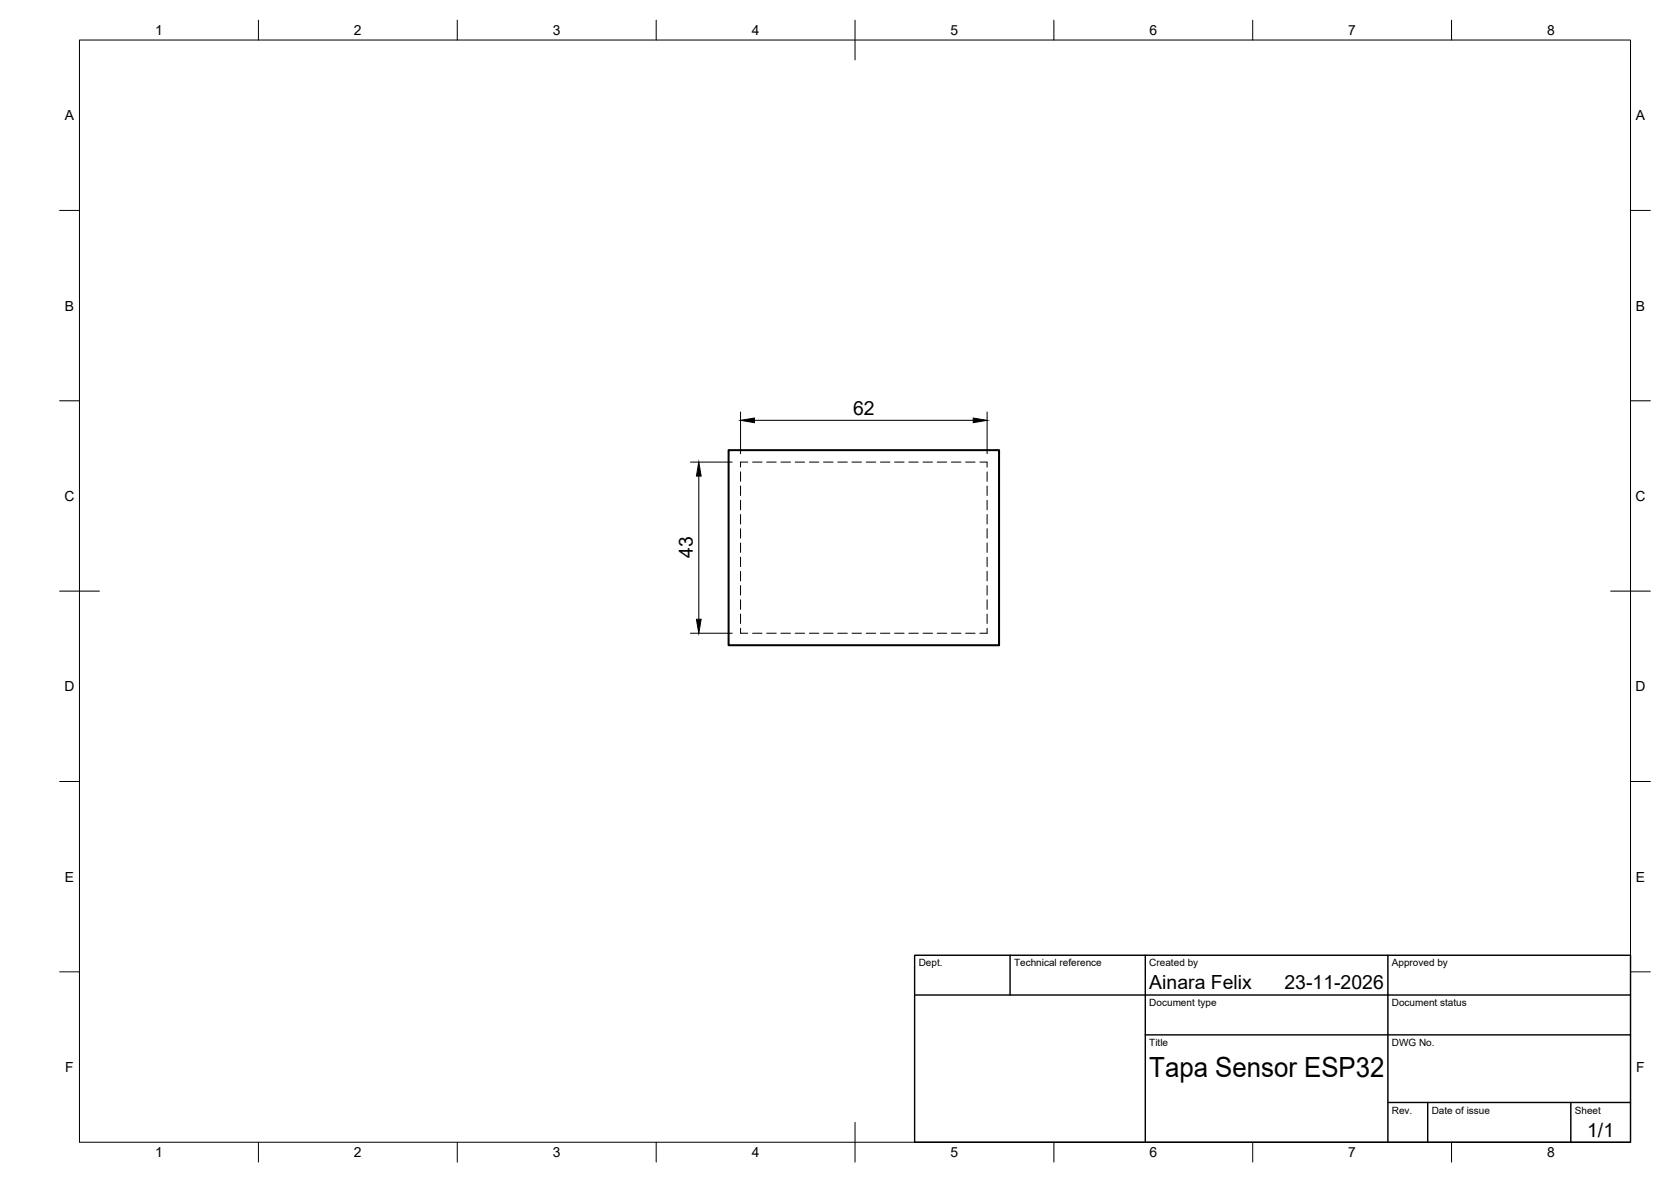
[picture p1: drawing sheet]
<svg xmlns="http://www.w3.org/2000/svg" width="420mm" height="297mm" viewBox="0 0 420 297" stroke-linecap="round" stroke-linejoin="round" font-family="sans-serif">
<!-- layer: Hidden -->
<g fill="none" stroke="#000" stroke-width=".25">
<path d="M186.2 118.6v2.4M188 116.1h-1.8v1.3M189.2 116.1h2.4M192.8 116.1h2.4M196.4 116.1h2.4M199.9 116.1h2.4M203.5 116.1h2.4M207.1 116.1h2.4M210.7 116.1h2.3M214.2 116.1h2.4M217.8 116.1h2.4M221.4 116.1h2.4"/>
<path d="M224.9 116.1h2.4M228.5 116.1h2.4M232.1 116.1h2.4M235.6 116.1h2.4M239.2 116.1h2.4M242.8 116.1h2.4M246.4 116.1h1.8v1.3M248.2 118.6v2.4M186.2 122.1v2.4M186.2 125.7v2.4M186.2 129.3v2.4M186.2 132.9v2.3"/>
<path d="M186.2 136.4v2.4M248.2 122.1v2.4M248.2 125.7v2.4M248.2 129.3v2.4M248.2 132.9v2.3M248.2 136.4v2.4M186.2 140v2.4M186.2 143.6v2.4M186.2 147.2v2.3M186.2 150.7v2.4M186.2 154.3v2.4M186.2 157.9v1.2h1.8"/>
<path d="M189.2 159.1h2.4M192.8 159.1h2.4M196.4 159.1h2.4M199.9 159.1h2.4M203.5 159.1h2.4M207.1 159.1h2.4M210.7 159.1h2.3M214.2 159.1h2.4M217.8 159.1h2.4M221.4 159.1h2.4M224.9 159.1h2.4M228.5 159.1h2.4"/>
<path d="M232.1 159.1h2.4M235.6 159.1h2.4M239.2 159.1h2.4M242.8 159.1h2.4M248.2 157.9v1.2h-1.8M248.2 140v2.4M248.2 143.6v2.4M248.2 147.2v2.3M248.2 150.7v2.4M248.2 154.3v2.4"/>
</g>
<!-- layer: Visible -->
<path d="M183.2 113.1h68v49h-68z" fill="none" stroke="#000" stroke-width=".51"/>
<!-- layer: BORDER -->
<g fill="none" stroke="#000" stroke-width=".25">
<path d="M20 10.1h390v276.9h-390zM65 5.1v5M115 5.1v5M165 5.1v5M215 5.1v10M265 5.1v5M315 5.1v5M365 5.1v5M15 52.9h5M410 52.9h5M15 100.7h5M410 100.7h5"/>
<path d="M15 148.6h10M405 148.6h10M15 196.4h5M410 196.4h5M15 244.2h5M410 244.2h5M65 287v5M115 287v5M165 287v5M215 282.1v9.9M265 287v5M315 287v5"/>
<path d="M365 287v5"/>
</g>
<!-- layer: TITLEBLOCK -->
<path d="M230 240.1h180v46.9h-180zM230 250h180M254 240.1v9.9M288 240.1v46.9M349 240.1v46.9M288 260.1h122M349 277.1h61M359 277.1v9.9M395 277.1v9.9" fill="none" stroke="#000" stroke-width=".36"/>
<!-- layer: FD_Dimensions -->
<path d="M173.6 116.1h10.5M175.7 119.6v36M186.2 103.5v10.5M189.7 105.6h55M248.2 103.5v10.5M173.6 159.1h10.5" fill="none" stroke="#000" stroke-width=".25"/>
<path d="M175.7 116.1l.6 3.5h-1.2zM186.2 105.6l3.5-.5v1.1zM244.7 105.1l3.5 .5-3.5 .6zM175.1 155.6h1.2l-.6 3.5z" fill="#000" stroke="#000" stroke-width=".25"/>
<text font-size="7" x="289" y="270.6">Tapa Sensor ESP32</text>
<g font-size="4.9">
<text x="214.5" y="104.2">62</text>
<text x="174.2" y="140.3" transform="rotate(-90 174.2 140.3)">43</text>
<text x="289" y="248.5">Ainara Felix</text>
<text x="323" y="248.5">23-11-2026</text>
<text x="399.1" y="285.7">1/1</text>
</g>
<g font-size="3.5">
<text x="39" y="8.8">1</text>
<text x="89" y="8.8">2</text>
<text x="139" y="8.8">3</text>
<text x="189" y="8.8">4</text>
<text x="239" y="8.8">5</text>
<text x="289" y="8.8">6</text>
<text x="339" y="8.8">7</text>
<text x="389" y="8.8">8</text>
<text x="16.3" y="30.2">A</text>
<text x="411.3" y="30.2">A</text>
<text x="16.3" y="78">B</text>
<text x="411.3" y="78">B</text>
<text x="16.2" y="125.9">C</text>
<text x="411.2" y="125.9">C</text>
<text x="16.2" y="173.7">D</text>
<text x="411.2" y="173.7">D</text>
<text x="16.3" y="221.6">E</text>
<text x="411.3" y="221.6">E</text>
<text x="16.4" y="269.4">F</text>
<text x="411.4" y="269.4">F</text>
<text x="39" y="290.8">1</text>
<text x="89" y="290.8">2</text>
<text x="139" y="290.8">3</text>
<text x="189" y="290.8">4</text>
<text x="239" y="290.8">5</text>
<text x="289" y="290.8">6</text>
<text x="339" y="290.8">7</text>
<text x="389" y="290.8">8</text>
</g>
<g font-size="2.5">
<text x="231" y="242.9">Dept.</text>
<text x="255" y="242.9">Technical reference</text>
<text x="289" y="242.9">Created by</text>
<text x="350" y="242.9">Approved by</text>
<text x="289" y="252.8">Document type</text>
<text x="350" y="252.8">Document status</text>
<text x="289" y="262.9">Title</text>
<text x="350" y="262.9">DWG No.</text>
<text x="350" y="279.9">Rev.</text>
<text x="360" y="279.9">Date of issue</text>
<text x="396" y="279.9">Sheet</text>
</g>
</svg>
